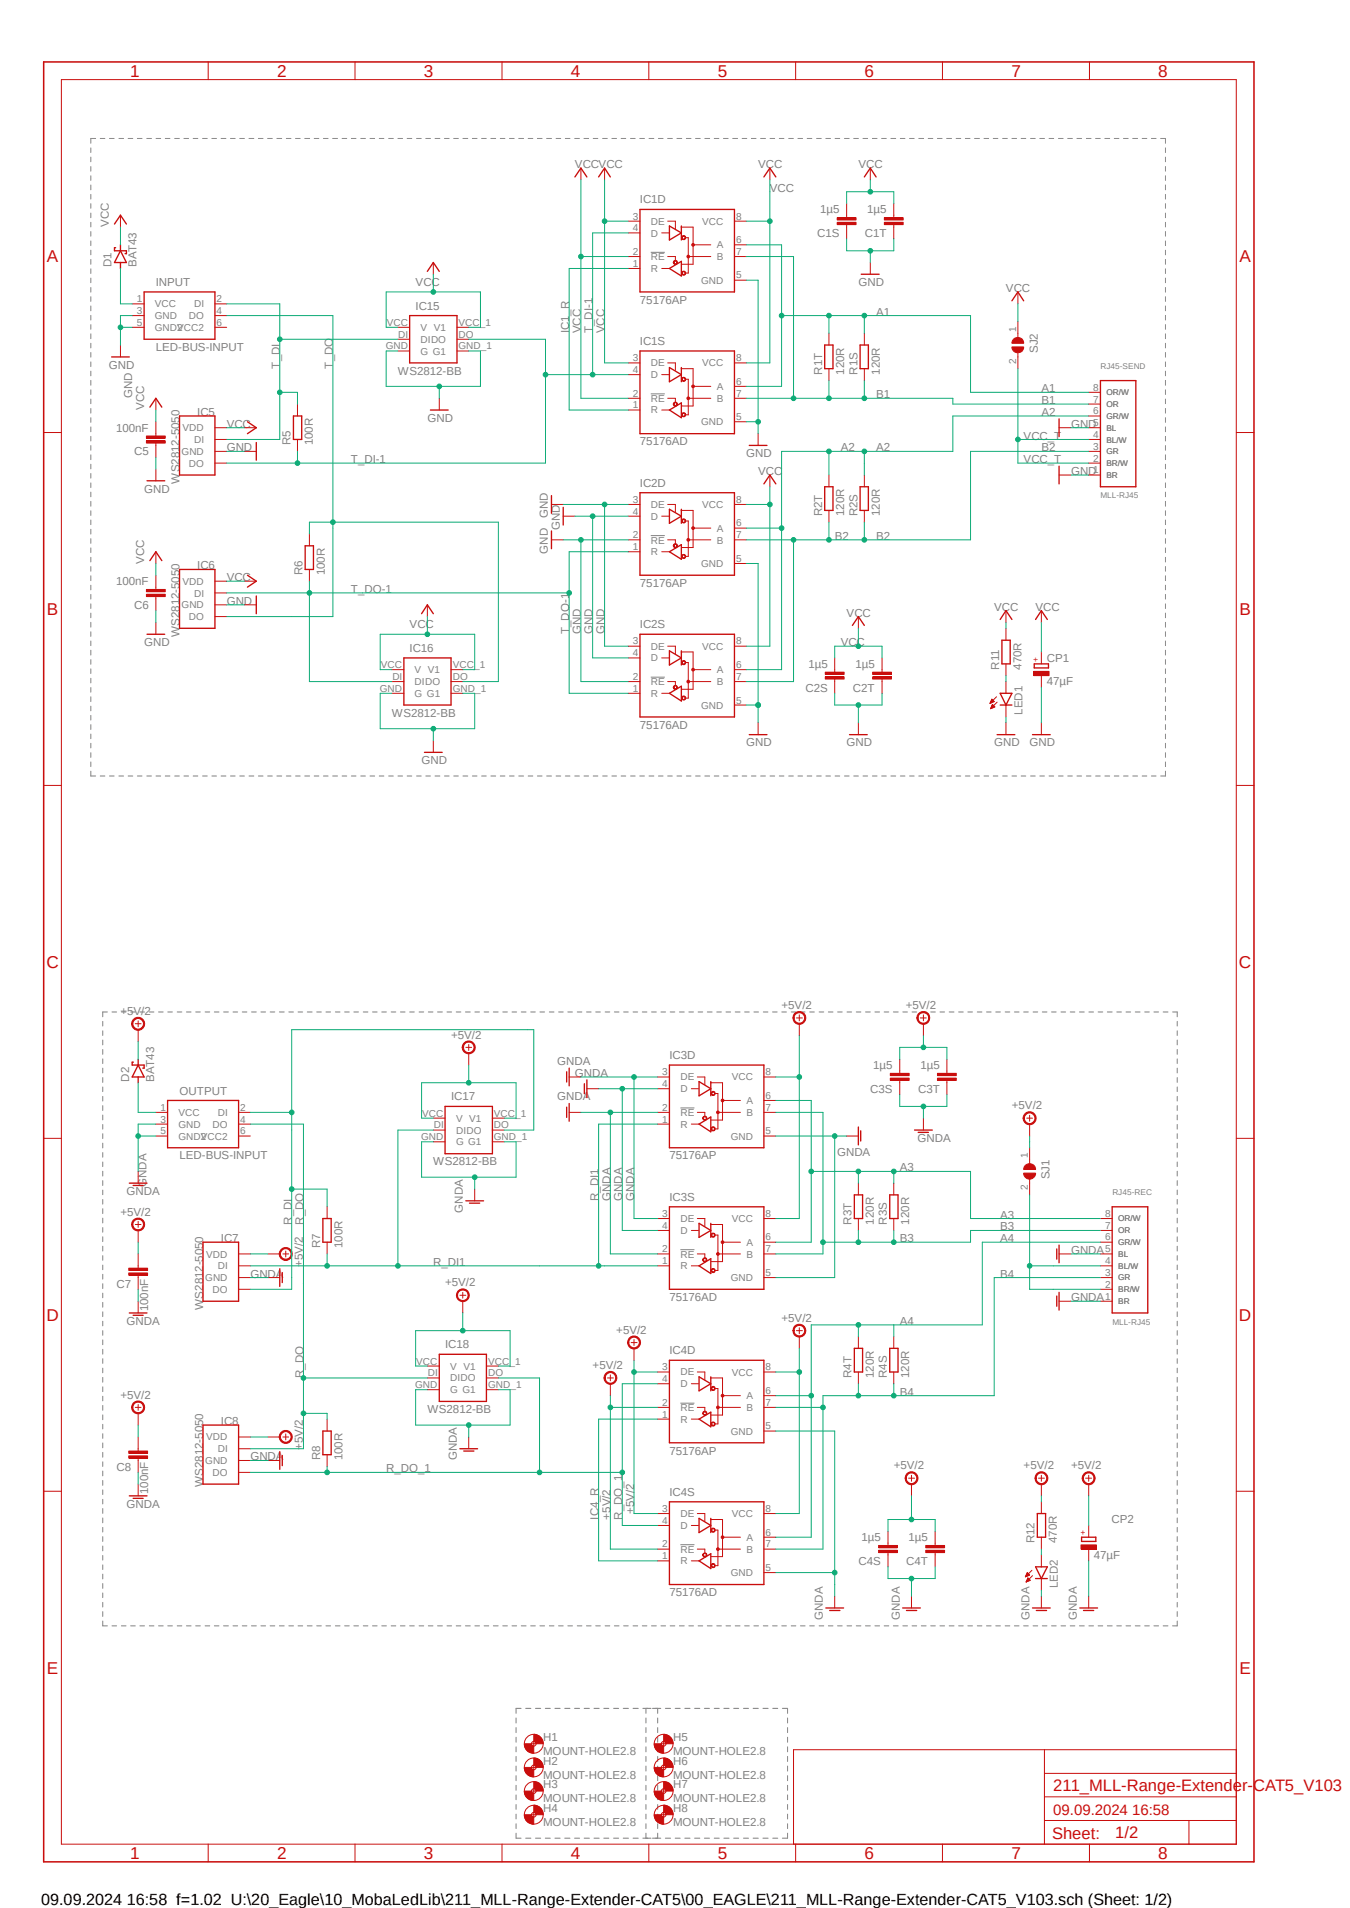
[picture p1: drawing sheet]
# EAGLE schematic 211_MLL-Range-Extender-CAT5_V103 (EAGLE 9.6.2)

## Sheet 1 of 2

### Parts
C1S  1µ5  C-EUC1210  [C1210]
C1T  1µ5  C-EU050-025X075  [C050-025X075]
C2S  1µ5  C-EUC1210  [C1210]
C2T  1µ5  C-EU050-025X075  [C050-025X075]
C3S  1µ5  C-EUC1210  [C1210]
C3T  1µ5  C-EU050-025X075  [C050-025X075]
C4S  1µ5  C-EUC1210  [C1210]
C4T  1µ5  C-EU050-025X075  [C050-025X075]
C5  100nF  C-EU025-025X050  [C025-025X050]
C6  100nF  C-EU025-025X050  [C025-025X050]
C7  100nF  C-EU025-025X050  [C025-025X050]
C8  100nF  C-EU025-025X050  [C025-025X050]
CP1  47µF  CPOL-EUE2-5  [E2-5]
CP2  47µF  CPOL-EUE2-5  [E2-5]
D1  BAT43  BAT42  [DO35-10]
D2  BAT43  BAT42  [DO35-10]
H1  MOUNT-HOLE2.8  [2,8]
H2  MOUNT-HOLE2.8  [2,8]
H3  MOUNT-HOLE2.8  [2,8]
H4  MOUNT-HOLE2.8  [2,8]
H5  MOUNT-HOLE2.8  [2,8]
H6  MOUNT-HOLE2.8  [2,8]
H7  MOUNT-HOLE2.8  [2,8]
H8  MOUNT-HOLE2.8  [2,8]
IC1D  75176AP  [DIL08]
IC1S  75176AD  [D_R-PDSO-G8]
IC2D  75176AP  [DIL08]
IC2S  75176AD  [D_R-PDSO-G8]
IC3D  75176AP  [DIL08]
IC3S  75176AD  [D_R-PDSO-G8]
IC4D  75176AP  [DIL08]
IC4S  75176AD  [D_R-PDSO-G8]
IC5  WS2812-5050  [5050]
IC6  WS2812-5050  [5050]
IC7  WS2812-5050  [5050]
IC8  WS2812-5050  [5050]
IC15  WS2812-BB  [WS2812B-PCB2]
IC16  WS2812-BB  [WS2812B-PCB2]
IC17  WS2812-BB  [WS2812B-PCB2]
IC18  WS2812-BB  [WS2812B-PCB2]
INPUT  LED-BUS-INPUT  [IDC6]
LED1  LED3MM  [LED3MM]
LED2  LED3MM  [LED3MM]
OUTPUT  LED-BUS-INPUT  [IDC6]
R1S  120R  R-EU_R1210  [R1210]
R1T  120R  R-EU_0207/10  [0207/10]
R2S  120R  R-EU_R1210  [R1210]
R2T  120R  R-EU_0207/10  [0207/10]
R3S  120R  R-EU_R1210  [R1210]
R3T  120R  R-EU_0207/10  [0207/10]
R4S  120R  R-EU_R1210  [R1210]
R4T  120R  R-EU_0207/10  [0207/10]
R5  100R  R-EU_0207/10  [0207/10]
R6  100R  R-EU_0207/10  [0207/10]
R7  100R  R-EU_0207/10  [0207/10]
R8  100R  R-EU_0207/10  [0207/10]
R11  470R  R-EU_0207/10  [0207/10]
R12  470R  R-EU_0207/10  [0207/10]
RJ45-REC  MLL-RJ45  [RJ45_U]
RJ45-SEND  MLL-RJ45  [RJ45_U]
SJ1  SJ  [SJ]
SJ2  SJ  [SJ]

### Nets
+5V/2: C3S.2 C3T.2 C4S.2 C4T.2 C7.2 C8.2 CP2.+ D2.C IC3D.8(VCC) IC3S.8(VCC) IC4D.2(!RE) IC4D.3(DE) IC4D.8(VCC) IC4S.2(!RE) IC4S.3(DE) IC4S.8(VCC) IC7.VCC(VDD) IC8.VCC(VDD) IC17.VCC(V) IC17.VCC_1(V1) IC18.VCC(V) IC18.VCC_1(V1) R12.2 SJ1.1
A1: IC1D.6(A) IC1S.6(A) R1S.2 R1T.2 RJ45-SEND.8(ORANGE/WHITE)
A2: IC2D.6(A) IC2S.6(A) R2S.2 R2T.2 RJ45-SEND.6(GREEN/WHITE)
A3: IC3D.6(A) IC3S.6(A) R3S.2 R3T.2 RJ45-REC.8(ORANGE/WHITE)
A4: IC4D.6(A) IC4S.6(A) R4S.2 R4T.2 RJ45-REC.6(GREEN/WHITE)
B1: IC1D.7(B) IC1S.7(B) R1S.1 R1T.1 RJ45-SEND.7(OPRANGE)
B2: IC2D.7(B) IC2S.7(B) R2S.1 R2T.1 RJ45-SEND.3(GREEN)
B3: IC3D.7(B) IC3S.7(B) R3S.1 R3T.1 RJ45-REC.7(OPRANGE)
B4: IC4D.7(B) IC4S.7(B) R4S.1 R4T.1 RJ45-REC.3(GREEN)
GND: C1S.1 C1T.1 C2S.1 C2T.1 C5.1 C6.1 CP1.- IC1D.5(GND) IC1S.5(GND) IC2D.2(!RE) IC2D.3(DE) IC2D.4(D) IC2D.5(GND) IC2S.2(!RE) IC2S.3(DE) IC2S.4(D) IC2S.5(GND) IC5.GND IC6.GND IC15.GND(G) IC15.GND_1(G1) IC16.GND(G) IC16.GND_1(G1) INPUT.3(GND) INPUT.5(GND2) LED1.K(C) RJ45-SEND.1(BROWN) RJ45-SEND.5(BLUE)
GNDA: C3S.1 C3T.1 C4S.1 C4T.1 C7.1 C8.1 CP2.- IC3D.2(!RE) IC3D.3(DE) IC3D.4(D) IC3D.5(GND) IC3S.2(!RE) IC3S.3(DE) IC3S.4(D) IC3S.5(GND) IC4D.5(GND) IC4S.5(GND) IC7.GND IC8.GND IC17.GND(G) IC17.GND_1(G1) IC18.GND(G) IC18.GND_1(G1) LED2.K(C) OUTPUT.3(GND) OUTPUT.5(GND2) RJ45-REC.1(BROWN) RJ45-REC.5(BLUE)
IC1_R: IC1D.1(R) IC1S.1(R)
IC4_R: IC4D.1(R) IC4S.1(R)
LED1-R: LED1.A R11.1
LED2_R: LED2.A R12.1
N$1: D1.A INPUT.1(VCC)
R_DI: IC7.DO IC17.DO OUTPUT.2(DI) R7.2
R_DI1: IC3D.1(R) IC3S.1(R) IC7.DI IC17.DI R7.1
R_DO: IC8.DI IC18.DI OUTPUT.4(DO) R8.2
R_DO_1: IC4D.4(D) IC4S.4(D) IC8.DO IC18.DO R8.1
T_DI: IC5.DI IC15.DI INPUT.2(DI) R5.2
T_DI-1: IC1D.4(D) IC1S.4(D) IC5.DO IC15.DO R5.1
T_DO: IC6.DO IC16.DO INPUT.4(DO) R6.2
T_DO-1: IC2D.1(R) IC2S.1(R) IC6.DI IC16.DI R6.1
VCC: C1S.2 C1T.2 C2S.2 C2T.2 C5.2 C6.2 CP1.+ D1.C IC1D.2(!RE) IC1D.3(DE) IC1D.8(VCC) IC1S.2(!RE) IC1S.3(DE) IC1S.8(VCC) IC2D.8(VCC) IC2S.8(VCC) IC5.VCC(VDD) IC6.VCC(VDD) IC15.VCC(V) IC15.VCC_1(V1) IC16.VCC(V) IC16.VCC_1(V1) R11.2 SJ2.1
VCC_T: RJ45-SEND.2(BROWN/WHITE) RJ45-SEND.4(BLUE/WHITE) SJ2.2
VDD_IN: D2.A OUTPUT.1(VCC)
VDD_T: RJ45-REC.2(BROWN/WHITE) RJ45-REC.4(BLUE/WHITE) SJ1.2

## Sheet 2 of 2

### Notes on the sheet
- ########## Release Version 1.0.2 ##########
  Ver0050 & Ver0051 (2022-05-07)
   ~ Correction connections DI and DO of IC16, IC17 & IC18
   ~ Correction CP2 alignment
   ~ Footprint of IC5 - IC8, as well as IC25-28 exchanged for a clearer imprint of the installation direction
  
  ########## Release Version 1.0.1 ##########
  Ver 0030 (2022-04-18)
  Release Prototyp
  
  Ver 0015 - 0016 (2022-04-16):
   ~ routing new devices
  
  Ver 0014 (2022-04-16):
   + LED1, LED2
   + R11, R12
   + CONT1, CONT2, CONR1, CONR2
  
  Ver 0010 - 0013 (2022-04-16):
   * first board draft
  
  Ver 0001 - 0009 (2022-04-15):
   * initial planning and elaboration of the basic circuit

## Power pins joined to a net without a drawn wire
VCC2: INPUT.6(VCC2) OUTPUT.6(VCC2)
